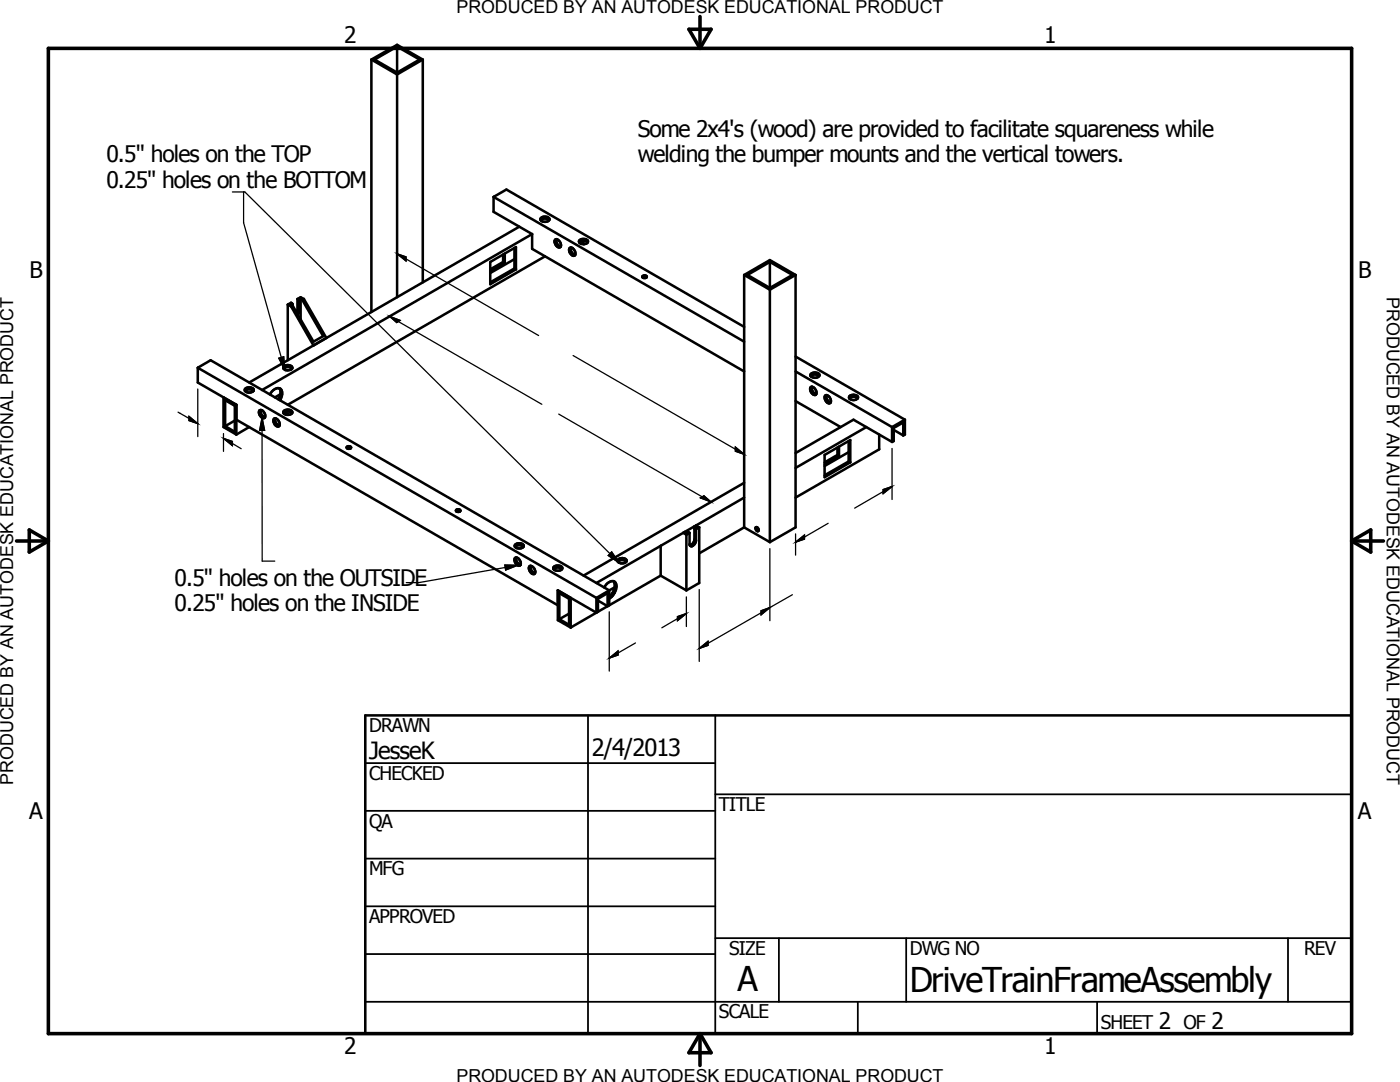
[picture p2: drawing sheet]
<svg xmlns="http://www.w3.org/2000/svg" width="279mm" height="216mm" viewBox="0 0 279 216" stroke-linecap="round" stroke-linejoin="round" font-family="sans-serif">
<g fill="none" stroke="#000" stroke-width=".51">
<path d="M74.1 11.9v50.4M74.1 11.9l5.1-3 5.2 3M74.1 11.9l5.1 3M79.2 9.3v5.2M79.2 14.9v44.4M79.2 9.3l-4.4 2.6 4.4 2.6M79.2 9.3l4.5 2.6-4.5 2.6M84.4 11.9l-5.2 3M84.4 11.9v44.4M98.5 39.3v3l7.7 4.4M98.5 39.3l2.6-1.5 47.4 27.4M98.5 39.3l50 28.9"/>
<path d="M59.4 59.7l.2 .1M59.4 59.7l.6-.4 .7 .4M59.4 59.7v2.4l-.2 .3M59.6 59.8h.2M59.6 59.8l.1 .2M59.7 60v2.1l-.2 .7M59.8 59.8l-.1 .2M60 59.7l-.2 .1M60 59.7l.3 .1M60 59.7v4.1M60.3 59.8l4.2 7.3-1.9 1.1-4.2-7.2M60.7 59.7l-.4 .1"/>
<path d="M60.7 59.7l4.4 7.7-2.5 1.5-4.5-7.8M97.8 52.3l5.2-3v4.4l-5.2 3zM100.4 50.8v1.5M100.4 52.3l.3 .2M100.4 52.3l-2.6 1.4M100.7 50.6v1.9M100.7 52.5l-2.9 1.6M102.7 51.7l-4.9 2.8M102.7 49.5v4.1M102.7 53.6l.3 .1M102.7 53.6l-4.9 2.7M103.6 45.2l-53.9 31.1"/>
<path d="M106.2 46.7l-53.9 31.1M106.2 46.7v3l42.3 24.4M107.9 43.9a1.26 1.26 0 0 1 1.7 0M108.8 51.2l-51.4 29.6M109.6 43.9a1.19 1.19 0 0 1-1.7 0M109.6 43.9a.88 .88 0 0 0-1.4-.6l-.4 .4 .1 .2M110.8 47.8a1.02 1.02 0 0 1 .9 1.6 1.05 1.05 0 0 1-.9-1.6zM111 47.7a1.21 1.21 0 0 0 .9 1.5M113.6 49.6a.86 .86 0 0 1 1.2 .9 .49 .49 0 0 1-.4 .6 .49 .49 0 0 1-.5-.5l-.3-.6zM113.9 49.4a1.2 1.2 0 0 0 .9 1.5M115.6 48.4a1.28 1.28 0 0 1 1.7 0M115.6 48.4l.4 .3h.5"/>
<path d="M116.1 48.7l.2-.2 .3 .2M116.5 48.6v.1M117.3 48.3l-.2 .3-.6 .1M117.3 48.3a.88 .88 0 0 0-1.4-.5l-.4 .3 .1 .3M128.2 55.1a.47 .47 0 0 1 .5-.1 .47 .47 0 0 1 .4 .3l-.7 .1zM128.3 55.4h.7M148.5 54.9v50.3M148.5 54.9l5.1-3 5.2 3M148.5 54.9l5.1 2.9M153.6 52.3v5.2M153.6 57.8v50.4M153.6 52.3l-4.4 2.6 4.4 2.6"/>
<path d="M153.6 52.3l4.5 2.6-4.5 2.6M158.8 54.9l-5.2 2.9M158.8 54.9v50.3l-5.2 3M39.5 73.4v2.9l7.7 4.5M39.5 73.4l2.5-1.5 79.6 45.9M39.5 73.4l79.5 45.9M44.9 79.9l2 1.1v5.2l-2-1.2zM48.9 78a1.21 1.21 0 0 1 1.7 0M48.9 77.6a1.11 1.11 0 0 1 1.7 .2 1.01 1.01 0 0 1-.9 .5 1.01 1.01 0 0 1-.9-.6zM53.8 78.7a1.73 1.73 0 0 1 2.2-1.1 1.91 1.91 0 0 1-.1 2.3M55.7 77.5a1.91 1.91 0 0 1-.1 2.2M56 78.7l-1.1 .6"/>
<path d="M56.6 73.6a1.21 1.21 0 0 1 1.7 0M56.7 73.1a1.09 1.09 0 0 1 1.6 .3 1.01 1.01 0 0 1-.9 .5 1.01 1.01 0 0 1-.9-.6zM57.4 60.8l.7 .3M57.4 60.8v11.1M58.3 60.5l-.2-.1-.7 .4M58.3 60.5v.2M58.3 60.5l.1 .3M58.3 60.7l-.2 .1 .3 .2M58.3 60.7l.1 .1M58.4 61l-.3 .1M58.4 60.8v.2M158.8 71.1l21.8 12.6"/>
<path d="M158.8 74.1l19.2 11.1M161.7 77.3a.89 .89 0 0 1 1.2 1 .43 .43 0 0 1-.2 .5 .43 .43 0 0 1-.6-.2l-.4-.6zM161.8 75a1.23 1.23 0 0 1 1.7 0M161.8 74.7a1.1 1.1 0 0 1 1.8 .2 1.09 1.09 0 0 1-1.9 0zM162.1 77.2a1.22 1.22 0 0 0 .8 1.4M164.6 79a.69 .69 0 0 1 1.1 .5 .52 .52 0 0 1 .1 .7 .52 .52 0 0 1-.6 .2 1.25 1.25 0 0 1-.6-1.4zM164.9 78.8a1.26 1.26 0 0 0 .9 1.5M169.5 79.5a1.18 1.18 0 0 1 1.7 0M169.5 79.1a1.1 1.1 0 0 1 1.7 .2 1.07 1.07 0 0 1-1.8 0zM46.9 83.9l-2 1.1M47.2 80.8l-2.6-1.5v5.9l2.6 1.5M47.2 80.8v5.9"/>
<path d="M47.2 83.7l64.1 37.1M49.7 85.2l-2.5 1.5M51.7 81.9a.92 .92 0 0 1 1 .2 .92 .92 0 0 1 .2 1 .49 .49 0 0 1-.5 .4 .49 .49 0 0 1-.4-.4l-.3-.7zM52 81.8a1.21 1.21 0 0 0 .9 1.5M54.7 83.5a1.02 1.02 0 0 1 .9 1.6 1.03 1.03 0 0 1-.9-1.6zM54.9 83.5a1.22 1.22 0 0 0 .9 1.4M56.6 82.4a.83 .83 0 0 1 .5-.7 .83 .83 0 0 1 .8 .1 .49 .49 0 0 1 .4 .6 .49 .49 0 0 1-.6 .4h-.2M56.6 82.4a1.2 1.2 0 0 1 1.7 0M56.6 82.4l.4 .3 .5 .1M57.4 82.6l-.3 .2M57.4 82.6l.2 .2M57.4 82.6l.1 .2"/>
<path d="M69.2 89.2a.46 .46 0 0 1 .5-.2 .46 .46 0 0 1 .3 .4 .46 .46 0 0 1-.5 .2 .46 .46 0 0 1-.3-.4zM69.3 89.5h.7M148.5 96.3l-32 18.6M148.5 99.3l-9.6 5.6M158.8 80l9 5.2M164.6 90.8l5.1-3v4.5l-5.1 2.9zM167.1 89.3v1.5M167.1 90.8l.3 .2M167.1 90.8l-2.5 1.5M167.4 89.1v1.9M167.4 91l-2.8 1.6M169.4 90.2l-4.8 2.8"/>
<path d="M169.4 88v4.1M169.4 92.1l.3 .2M169.4 92.1l-4.8 2.7M172.9 85.2l-14.1 8.2M175.5 86.7v3l-16.7 9.6M178 88.2l-7.7-4.5-11.5 6.7M178 85.2v3M178.4 85.8l1.9 1.1M180.3 86.9v-2.6l-1.9 1.1v2.6l-.4 .2M180.6 83.7l-2.6 1.5M180.6 83.7v3l-.3 .2M91 101.8a.46 .46 0 0 1 .5-.2 .46 .46 0 0 1 .3 .4 .46 .46 0 0 1-.4 .2 .46 .46 0 0 1-.4-.4z"/>
<path d="M91.1 102.1h.6M102.7 111.4l.1-.1a1 1 0 0 1 1 .5 1 1 0 0 1-.1 1.1 1.11 1.11 0 0 1-1-1.5zM102.8 109.1a1.2 1.2 0 0 1 1.7 0M102.8 108.7a1.11 1.11 0 0 1 1.7 .2 1.01 1.01 0 0 1-.9 .5 1.01 1.01 0 0 1-.9-.6zM103 111.3a1.26 1.26 0 0 0 .9 1.4M105.7 113a1.03 1.03 0 0 1 .9 1.6 1.09 1.09 0 0 1-.9-1.6zM105.9 112.9a1.21 1.21 0 0 0 .9 1.5M110.5 113.6a1.2 1.2 0 0 1 1.7 0M110.6 113.1a1.07 1.07 0 0 1 1.6 .3 1.01 1.01 0 0 1-.9 .5 1.01 1.01 0 0 1-.9-.6zM111.3 117.8v5.9l2.6 1.5M111.3 117.8l2.6 1.5v5.9M111.3 117.8l7.7 4.5"/>
<path d="M111.6 118.4l2 1.1v5.2l-2-1.2zM119 119.3v3M119.3 119.8l2 1.2M120.6 117.2a1.67 1.67 0 0 1 2.1-1.1 2.55 2.55 0 0 1-1.1 3.4M121.6 117.8l-2.6 1.5M121.6 117.8v3M122.4 116a2.57 2.57 0 0 1-.8 3.1M122.7 117.2l-1.1 .6M123.3 112.1a1.28 1.28 0 0 1 1.7 0M123.3 111.7a1.07 1.07 0 0 1 1.7 .2 1.01 1.01 0 0 1-.9 .5 1.01 1.01 0 0 1-.9-.6zM131.9 114.9l-10.3 5.9M131.9 108.9l-12.9 7.4"/>
<path d="M131.9 108.9v6M131.9 114.9l5.1 2.9M136.3 106.3l.7 .4M136.3 106.3l-4.4 2.6M136.7 106.1l.3 .2 .2-.1 .4 .1M136.7 106.1l-.4 .2M137 106.7v11.1M137.6 106.3l-.6 .4M138.6 105l-1.9 1.1M138.6 105l.3 .2-.2 .2M138.6 105.6l-.1 2.4-.3 .6-.5 .2M138.7 105.4v.1"/>
<path d="M138.7 105.4l-.1 .2M138.7 105.5l.2 .1M138.7 105.5l-.1 .1M138.9 104.9l.6 .3M138.9 104.9l-.3 .1M138.9 105.6v2.2a1.06 1.06 0 0 1-1.1 1.1l-.2-.3v-2.3M139.5 105.2l-.6 .4M139.5 105.2v11.1l-2.5 1.5M148.5 105.2l-9 5.2M148.5 105.2l5.1 3M150.9 105.2a.43 .43 0 0 1 .4 .3 .43 .43 0 0 1-.1 .5l-.3-.3zM151.1 105.2l.3 .6"/>
<path d="M113.6 122.5l-2 1M119 122.3l-5.1 2.9M119.3 122.1l-.3 .2M121.3 121l-2 1.1M121.3 121v-2.6l-2 1.1v2.6M121.6 120.8l-.3 .2M72.9 142.7h196.8v63.5h-196.8z"/>
</g>
<g fill="none" stroke="#000" stroke-width=".36">
<path d="M59.4 61.9l.3 .2M138.6 107.6l.3 .2M72.9 152.3h69.8M117.3 142.7v63.5M142.7 158.5h127M142.7 142.7v63.5M72.9 161.8h69.8M72.9 171.3h69.8M72.9 180.8h69.8M72.9 190.4h69.8M72.9 199.9h196.8M142.7 187.2h127"/>
<path d="M155.4 187.2v12.7M171.2 199.9v6.3M180.8 187.2v12.7M218.9 199.9v6.3M257 187.2v12.7"/>
</g>
<path d="M9.7 9.7h260v196.5h-260zM137.5 5.8h4.4l-2.2 3.9zM139.7 3.3v6.4M3.3 107.9h6.4M5.8 105.7l3.9 2.2-3.9 2.3zM269.7 107.9h6.4M269.7 107.9l3.9-2.2v4.5zM139.7 206.2v6.4M139.7 206.2l2.2 3.9h-4.4z" fill="none" stroke="#000" stroke-width=".71"/>
<g fill="none" stroke="#000" stroke-width=".25">
<path d="M79.2 16.2v37M46.4 38.3h2.5l74.6 74M48.6 38.3v6.1l8.2 29.3M79.2 50.6l28.3 16.4M79.2 50.6l1.8 .7v.8zM148.5 56.2v37M39.5 77.6v9.5M55.7 71.5l.9-.3 .2 2.5zM77.7 63.1l30.4 17.6M77.7 63.1l2.2 .8-.7 .5zM114.4 70.9l34.1 19.8M35.5 82.2l4 2.3"/>
<path d="M37.7 83.1l1.8 1.4-1.8-.6zM44.6 87.5l3.5 2M44.6 87.5l1.8 .6v.8zM44.6 86.5v3.6M52.3 83.4v28.6h2.5M52.3 83.4l.5 2.5h-1zM111.5 82.6l30.4 17.6M139.8 99.3l.7-.4 1.4 1.3zM146.8 89.2l1.7 1.5-1.7-.7zM176.3 97.7l1.7-.6-1.7 1.4zM178 97.1l-7.4 4.3M178 89.5v10.2"/>
<path d="M100.8 112.8h2.5l-2.4 .9zM103.3 112.8l-19.7 3.5h-2.5M122.1 110.1l1.4 2.2-2.1-1.5zM137 119.1v5.9M139.5 117.6v14.4M153.6 109.5v14.4M158.1 118.7l-4.5 2.5M158.8 108.2l1.8-1.4v.8zM158.8 106.5v4.3M165.3 104.4l-6.5 3.8M121.6 131.3l1.7-1.4v.8zM121.6 122.1v11.8"/>
<path d="M126.8 128.3l-5.2 3M135.2 123l1.8-.6-1.8 1.5zM137 122.4l-4.9 2.9M139.5 129.4l1.8-1.4v.8zM151.9 121.9l1.7-.7-1.7 1.5zM153.6 121.2l-14.1 8.2"/>
</g>
<g fill="#000" stroke="#000" stroke-width=".25">
<path d="M79.2 50.6l1.8 .7v.8zM55.7 71.5l.9-.3 .2 2.5zM77.7 63.1l2.2 .8-.7 .5zM37.7 83.1l1.8 1.4-1.8-.6zM44.6 87.5l1.8 .6v.8zM52.3 83.4l.5 2.5h-1zM139.8 99.3l.7-.4 1.4 1.3zM146.8 89.2l1.7 1.5-1.7-.7zM176.3 97.7l1.7-.6-1.7 1.4zM100.8 112.8h2.5l-2.4 .9zM122.1 110.1l1.4 2.2-2.1-1.5zM158.8 108.2l1.8-1.4v.8z"/>
<path d="M121.6 131.3l1.7-1.4v.8zM135.2 123l1.8-.6-1.8 1.5zM139.5 129.4l1.8-1.4v.8zM151.9 121.9l1.7-.7-1.7 1.5z"/>
</g>
<g font-size="6.8">
<text x="147.2" y="197.7">A</text>
<text x="181.6" y="197.9">DriveTrainFrameAssembly</text>
</g>
<g font-size="4.7">
<text x="73.7" y="151.4">JesseK</text>
<text x="118.1" y="150.8">2/4/2013</text>
</g>
<g font-size="4.5">
<text x="68.7" y="8.7">2</text>
<text x="208.4" y="8.7">1</text>
<text x="127.3" y="27.3">Some 2x4's (wood) are provided to facilitate squareness while</text>
<text x="21.2" y="32.4">0.5&quot; holes on the TOP</text>
<text x="127.3" y="32.3">welding the bumper mounts and the vertical towers.</text>
<text x="21.2" y="37.4">0.25&quot; holes on the BOTTOM</text>
<text x="5.9" y="55.5">B</text>
<text x="271" y="55.5">B</text>
<text x="34.8" y="116.9">0.5&quot; holes on the OUTSIDE</text>
<text x="34.8" y="121.9">0.25&quot; holes on the INSIDE</text>
<text x="5.8" y="163.4">A</text>
<text x="271" y="163.4">A</text>
<text x="231.3" y="205.4">2</text>
<text x="241.8" y="205.4">2</text>
<text x="68.7" y="210.3">2</text>
<text x="208.4" y="210.3">1</text>
</g>
<g font-size="3.8">
<text x="73.7" y="146">DRAWN</text>
<text x="73.7" y="155.6">CHECKED</text>
<text x="143.5" y="161.8">TITLE</text>
<text x="73.7" y="165.2">QA</text>
<text x="73.7" y="174.7">MFG</text>
<text x="73.7" y="184.2">APPROVED</text>
<text x="145.5" y="190.5">SIZE</text>
<text x="181.6" y="190.6">DWG NO</text>
<text x="260.3" y="190.5">REV</text>
<text x="143.5" y="203.2">SCALE</text>
<text x="219.7" y="205.4">SHEET</text>
<text x="236.2" y="205.4">OF</text>
</g>
<g font-size="3.6">
<text x="91.1" y="2.6">PRODUCED BY AN AUTODESK EDUCATIONAL PRODUCT</text>
<text x="276.8" y="59.4" transform="rotate(90 276.8 59.4)">PRODUCED BY AN AUTODESK EDUCATIONAL PRODUCT</text>
<text x="2.6" y="156.5" transform="rotate(-90 2.6 156.5)">PRODUCED BY AN AUTODESK EDUCATIONAL PRODUCT</text>
<text x="91.1" y="215.9">PRODUCED BY AN AUTODESK EDUCATIONAL PRODUCT</text>
</g>
</svg>
